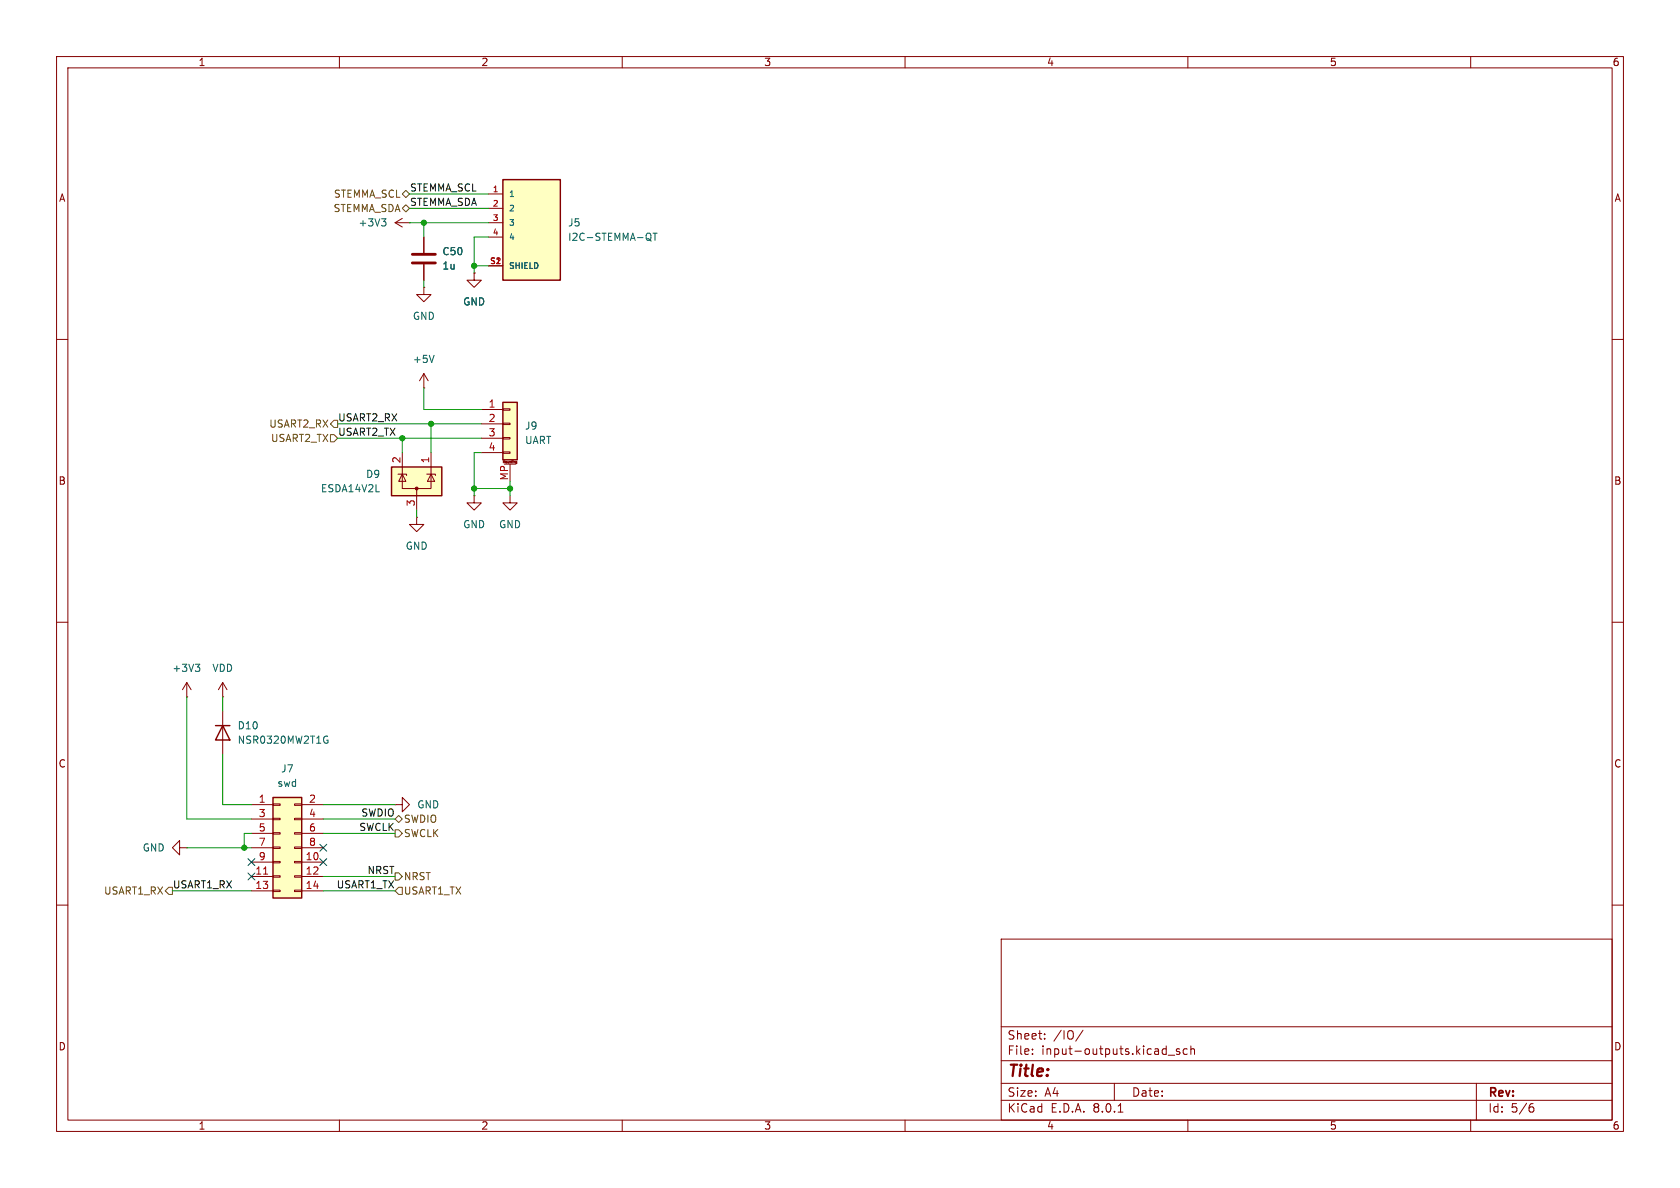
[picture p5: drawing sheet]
<svg xmlns="http://www.w3.org/2000/svg" width="297mm" height="210mm" viewBox="0 0 297 210" stroke-linecap="round" stroke-linejoin="round" font-family="sans-serif">
<g fill="none" stroke="#840000" stroke-width=".18">
<path d="M10 10h277v190h-277zM12 12h273v186h-273zM60 10v2M110 10v2M160 10v2M210 10v2M260 10v2M69.8 39.4l1.3 .7M69.8 39.4h2.6M71.1 38.6l-1.3 .8M72.4 39.4h.1M10 60h2"/>
<path d="M285 60h2M10 110h2M285 110h2M33 123.2h.1M33 120.7l-.7 1.2M33 120.7v2.5M33 120.7l.8 1.2M39.4 123.2h.1M39.4 120.7l-.8 1.2M39.4 120.7v2.5M39.4 120.7l.7 1.2M10 160h2"/>
<path d="M31.7 149.9v-1.3l-1.2 1.3 1.2 1.2v-1.2h1.3M33 149.9h.1M69.8 142.2h1.3v1.3l1.3-1.3-1.3-1.2v1.2M69.8 142.2h.1M285 160h2M177 166h108v32h-108zM60 198v2M110 198v2M160 198v2M177 194.5h108M177 191.5h108M177 187.5h108"/>
<path d="M177 181.5h108M182.5 186.3v.1M182.5 185.5v.1M184.7 183.6v.1M184.7 182.8v.1M191.5 182.1l-1.3 2M197 191.5v3M197.7 196.6h.8M206.5 186.5h1.2M208.5 185.5l-.3-.1-.2 .2v.2l.5 .2v.3h-.5M209.9 185.5l-.4-.1-.3 .3v.4l.1 .2h.6M210 198v2"/>
<path d="M210.5 185.5l.2-.1 .4 .1 .1 .9M210.5 184.9v1.5M260 198v2M261 191.5v6.5M270.6 195.7h.3l.3 .3-.1 .5-.5 .1M271 195.1l-.4 .1"/>
</g>
<path d="M67.4 38.7h.8l-.4 .5M68 39.2l.2 .2v.3l-.2 .2M34.5 117.4h.8l-.4 .5M35.1 117.9l.2 .2v.3l-.2 .3" fill="none" stroke="#006464" stroke-width=".18"/>
<path d="M48.3 141h5v17.8h-5z" fill="#ffffc2"/>
<g fill="none" stroke="#840000" stroke-width=".18">
<path d="M74.9 50.8v1.3h1.3l-1.3 1.2-1.2-1.2h1.2M74.9 50.8h.1M74.9 41.9v2.8M74.9 46.7v2.8M83.8 48.3v1.2h1.3l-1.3 1.3-1.3-1.3h1.3M83.8 48.3h.1M73.7 91.4v1.3h1.2l-1.2 1.3-1.3-1.3h1.3M73.7 91.4h.1M83.8 87.6v1.3h1.3l-1.3 1.3-1.3-1.3h1.3M83.8 87.6h.1M90.2 87.6v1.3h1.2l-1.2 1.3-1.3-1.3h1.3M39.4 125.7v7.7"/>
<path d="M44.4 142.2h3.9M44.4 152.4h3.9M44.4 154.9h3.9M44.4 157.5h3.9M44.4 144.8h3.9M44.4 147.3h3.9M44.4 149.9h3.9M48.3 157.4h1.2v.2h-1.2zM48.3 154.8h1.2v.3h-1.2zM48.3 152.3h1.2v.2h-1.2zM48.3 149.7h1.2v.3h-1.2zM48.3 147.2h1.2v.2h-1.2z"/>
<path d="M48.3 144.7h1.2v.2h-1.2zM48.3 142.1h1.2v.3h-1.2zM52.1 157.4h1.2v.2h-1.2zM52.1 154.8h1.2v.3h-1.2zM52.1 152.3h1.2v.2h-1.2zM52.1 149.7h1.2v.3h-1.2zM52.1 147.2h1.2v.2h-1.2zM52.1 144.7h1.2v.2h-1.2zM52.1 142.1h1.2v.3h-1.2zM53.3 142.2h3.8M53.3 152.4h3.8M53.3 154.9h3.8"/>
<path d="M53.3 157.5h3.8M53.3 144.8h3.8M53.3 147.3h3.8M53.3 149.9h3.8"/>
</g>
<path d="M38.1 128.3h2.5M39.4 128.3l1.2 2.5h-2.5zM48.3 141h5v17.8h-5z" fill="none" stroke="#840000" stroke-width=".25"/>
<path d="M46.6 154.5h.7" fill="none" stroke="#a90000" stroke-width=".18"/>
<path d="M57.6 130.1l.3 .1M57.7 130.8h.3v.5l-.4 .1" fill="none" stroke="#006464" stroke-width=".18"/>
<path d="M72.9 46.5h4.1M72.9 45h4.1" fill="none" stroke="#840000" stroke-width=".51"/>
<path d="M88.9 71.1h2.5v10.2h-2.5z" fill="#ffffc2"/>
<g fill="none" stroke="#840000" stroke-width=".18">
<path d="M85.1 72.4h3.8M85.1 74.9h3.8M85.1 77.5h3.8M88.9 79.9h1.3v.2h-1.3zM88.9 77.3h1.3v.3h-1.3zM88.9 74.8h1.3v.3h-1.3zM88.9 72.3h1.3v.2h-1.3zM85.1 80h3.8M89 81.8v-.4l.1 .3 .1-.3v.4M89.2 82h2M90.2 82v3.1M90.5 81.4v.4"/>
<path d="M90.7 81.5h.1M90.7 81.4v.1M91.2 81.6v.2h.2M91.2 81.6h.2v.3h-.2M91.2 81.6h.1"/>
</g>
<path d="M88.9 71.1h2.5v10.2h-2.5z" fill="none" stroke="#840000" stroke-width=".25"/>
<path d="M69.2 82.6h8.9v5h-8.9z" fill="#ffffc2"/>
<path d="M69.2 82.6h8.9v5h-8.9z" fill="none" stroke="#840000" stroke-width=".25"/>
<circle cx="73.7" cy="86.4" r=".25" fill="#840000" stroke="#840000" stroke-width=".18"/>
<path d="M70.4 83.8h1.5v.3M71.1 83.8v2.6h5.1v-2.6M71.1 83.8l.7 1.3h-1.3zM71.1 80v3.8M73.7 86.4v3.8M75.4 83.8h1.6v.3M76.2 83.8l.6 1.3h-1.2zM76.2 80v3.8" fill="none" stroke="#840000" stroke-width=".18"/>
<path d="M88.9 31.8h10.2v17.7h-10.2z" fill="#ffffc2"/>
<path d="M88.9 31.8h10.2v17.7h-10.2z" fill="none" stroke="#840000" stroke-width=".25"/>
<path d="M86.4 34.3h2.5M86.4 36.8h2.5M86.4 39.4h2.5M74.9 41.9v2.8M74.9 46.7v2.8M83.8 48.3h.1M86.4 41.9h2.5M86.4 47h2.5M74.9 68.6h.1M74.9 66l-.7 1.3M74.9 66v2.6M74.9 66l.8 1.3" fill="none" stroke="#840000" stroke-width=".18"/>
<path d="M114.7 42.2l.4 .4M114.8 41.2l.1 .1a.81 .81 0 0 1-.1 1.2M115.4 41.2h.8M115.8 41.2v1.3M76.7 62.8l-.4 1.3" fill="none" stroke="#006464" stroke-width=".18"/>
<path d="M71.1 36.8l.7-.6 .6 .6-.6 .7zM71.8 33.7l.6 .6-.6 .6-.7-.6zM58.4 76.8h.7l.6 .7-.6 .6h-.7zM59.1 74.3h.6v1.3h-.6l-.7-.7zM29.8 156.8h.7v1.3h-.7l-.6-.6zM69.8 146.7h.7l.6 .6-.6 .7h-.7zM69.8 144.8l.7-.7 .6 .7-.6 .6zM69.8 154.3h.7l.6 .6-.6 .7h-.7zM70.5 156.8h.6v1.3h-.6l-.7-.6z" fill="none" stroke="#725600" stroke-width=".18"/>
<g fill="none" stroke="#009600" stroke-width=".18">
<path d="M72.4 39.4h14M72.4 34.3h14M72.4 36.8h14M74.9 39.4v2.5M74.9 49.5v1.3M83.8 47h2.6M86.4 41.9h-2.6v6.4M59.7 77.5h25.4M59.7 74.9h25.4M71.1 77.5v2.5M74.9 68.6v3.8h10.2M76.2 74.9v5.1"/>
<path d="M73.7 90.2v1.2M83.8 86.4h6.4M85.1 80h-1.3v7.6M90.2 85.1v2.5M33 123.2v21.6h11.4M39.4 123.2v2.5M39.4 133.4v8.8h5M30.5 157.5h13.9M33 149.9h11.4M44.4 147.3h-1.2v2.6M57.1 144.8h12.7M57.1 157.5h12.7"/>
<path d="M57.1 154.9h12.7M57.1 142.2h12.7M57.1 147.3h12.7"/>
</g>
<path d="M43.8 151.8l1.3 1.2M43.8 154.3l1.3 1.2M45.1 151.8l-1.3 1.2M45.1 154.3l-1.3 1.2M56.5 149.3l1.3 1.2M56.5 151.8l1.3 1.2M57.8 149.3l-1.3 1.2M57.8 151.8l-1.3 1.2" fill="none" stroke="#000084" stroke-width=".18"/>
<g fill="#009600" stroke="#009600" stroke-width=".18">
<circle cx="71.1" cy="77.5" r=".46"/>
<circle cx="76.2" cy="74.9" r=".46"/>
<circle cx="90.2" cy="86.4" r=".46"/>
<circle cx="83.8" cy="86.4" r=".46"/>
<circle cx="43.2" cy="149.9" r=".46"/>
<circle cx="83.8" cy="47" r=".46"/>
<circle cx="74.9" cy="39.4" r=".46"/>
</g>
<text font-size="2.8" fill="#840000" x="178" y="190.9">Title:</text>
<g font-size="2.1" fill="#840000">
<text x="178" y="184">Sheet:</text>
<text x="186.2" y="184">/IO/</text>
<text x="178" y="186.7">File:</text>
<text x="184.1" y="186.7">input-outputs.kicad_sch</text>
<text x="178" y="196.9">KiCad</text>
<text x="178" y="194.1">Size:</text>
<text x="184.7" y="194.1">A4</text>
<text x="185.7" y="196.9">E.D.A.</text>
<text x="193.3" y="196.9">8.0.1</text>
<text x="200" y="194.1">Date:</text>
<text x="263" y="194.3">Rev:</text>
<text x="263" y="196.9">Id:</text>
<text x="267.1" y="196.9">5/6</text>
</g>
<g font-size="1.8" fill="#840000">
<text x="35" y="11.9">1</text>
<text x="85" y="11.9">2</text>
<text x="135" y="11.9">3</text>
<text x="185" y="11.9">4</text>
<text x="235" y="11.9">5</text>
<text x="285" y="11.9">6</text>
<text x="10.3" y="35.9">A</text>
<text x="285.3" y="35.9">A</text>
<text x="10.3" y="85.9">B</text>
<text x="285.3" y="85.9">B</text>
<text x="10.3" y="135.9">C</text>
<text x="285.3" y="135.9">C</text>
<text x="10.3" y="185.9">D</text>
<text x="285.3" y="185.9">D</text>
<text x="35" y="199.9">1</text>
<text x="85" y="199.9">2</text>
<text x="135" y="199.9">3</text>
<text x="185" y="199.9">4</text>
<text x="235" y="199.9">5</text>
<text x="285" y="199.9">6</text>
</g>
<g font-size="1.8" fill="#725600">
<text x="58.9" y="35.2">STEMMA_SCL</text>
<text x="58.9" y="37.7">STEMMA_SDA</text>
<text x="47.5" y="75.8">USART2_RX</text>
<text x="47.8" y="78.3">USART2_TX</text>
<text x="71.3" y="148.2">SWCLK</text>
<text x="71.3" y="145.6">SWDIO</text>
<text x="71.3" y="155.8">NRST</text>
<text x="18.3" y="158.3">USART1_RX</text>
<text x="71.3" y="158.3">USART1_TX</text>
</g>
<g font-size="1.8" fill="#0f0f0f">
<text x="72.4" y="33.9">STEMMA_SCL</text>
<text x="72.4" y="36.5">STEMMA_SDA</text>
<text x="59.7" y="74.6">USART2_RX</text>
<text x="59.7" y="77.1">USART2_TX</text>
<text x="63.4" y="147">SWCLK</text>
<text x="63.8" y="144.4">SWDIO</text>
<text x="64.9" y="154.6">NRST</text>
<text x="30.5" y="157.1">USART1_RX</text>
<text x="59.4" y="157.1">USART1_TX</text>
</g>
<g font-size="1.8" fill="#006464">
<text x="63.3" y="40.2">+3V3</text>
<text x="100.3" y="40.2">J5</text>
<text x="78.1" y="47.9">1u</text>
<text x="78.1" y="45.3">C50</text>
<text x="100.3" y="42.8">I2C-STEMMA-QT</text>
<text x="72.9" y="56.7">GND</text>
<text x="81.8" y="54.2">GND</text>
<text x="72.9" y="64.4">+5V</text>
<text x="92.7" y="76.1">J9</text>
<text x="92.7" y="78.7">UART</text>
<text x="56.6" y="87.2">ESDA14V2L</text>
<text x="64.6" y="84.7">D9</text>
<text x="81.8" y="93.6">GND</text>
<text x="88.1" y="93.6">GND</text>
<text x="71.6" y="97.4">GND</text>
<text x="30.4" y="119">+3V3</text>
<text x="37.5" y="119">VDD</text>
<text x="41.9" y="129.1">D10</text>
<text x="41.9" y="131.7">NSR0320MW2T1G</text>
<text x="49.6" y="136.8">J7</text>
<text x="48.9" y="139.3">swd</text>
<text x="73.7" y="143.1">GND</text>
<text x="25.1" y="150.7">GND</text>
</g>
<g font-size="1.8" fill="#a90000">
<text x="86.3" y="72.1">1</text>
<text x="86.3" y="74.7">2</text>
<text x="86.3" y="77.2">3</text>
<text x="70.9" y="82" transform="rotate(-90 70.9 82)">2</text>
<text x="75.9" y="82" transform="rotate(-90 75.9 82)">1</text>
<text x="86.3" y="79.8">4</text>
<text x="73.4" y="89.6" transform="rotate(-90 73.4 89.6)">3</text>
<text x="89.9" y="85" transform="rotate(-90 89.9 85)">MP</text>
<text x="45.6" y="142">1</text>
<text x="54.5" y="142">2</text>
<text x="45.6" y="144.5">3</text>
<text x="45.6" y="147.1">5</text>
<text x="45.6" y="149.6">7</text>
<text x="54.5" y="144.5">4</text>
<text x="54.5" y="147.1">6</text>
<text x="54.5" y="149.6">8</text>
<text x="45" y="154.7">11</text>
<text x="45.6" y="152.1">9</text>
<text x="53.9" y="152.1">10</text>
<text x="53.9" y="154.7">12</text>
<text x="45" y="157.2">13</text>
<text x="53.9" y="157.2">14</text>
</g>
<g font-size="1.4" fill="#a90000">
<text x="87" y="34">1</text>
<text x="87" y="36.6">2</text>
<text x="87" y="39.1">3</text>
<text x="87" y="41.7">4</text>
<text x="86.5" y="46.7">S1</text>
<text x="87.5" y="46.7">2</text>
</g>
<g font-size="1.4" fill="#006464">
<text x="89.9" y="35">1</text>
<text x="89.9" y="37.6">2</text>
<text x="89.9" y="40.1">3</text>
<text x="89.9" y="42.6">4</text>
<text x="89.9" y="47.7">SHIELD</text>
</g>
<text font-size=".5" fill="#840000" x="88.7" y="82.1">Mounting</text>
</svg>
